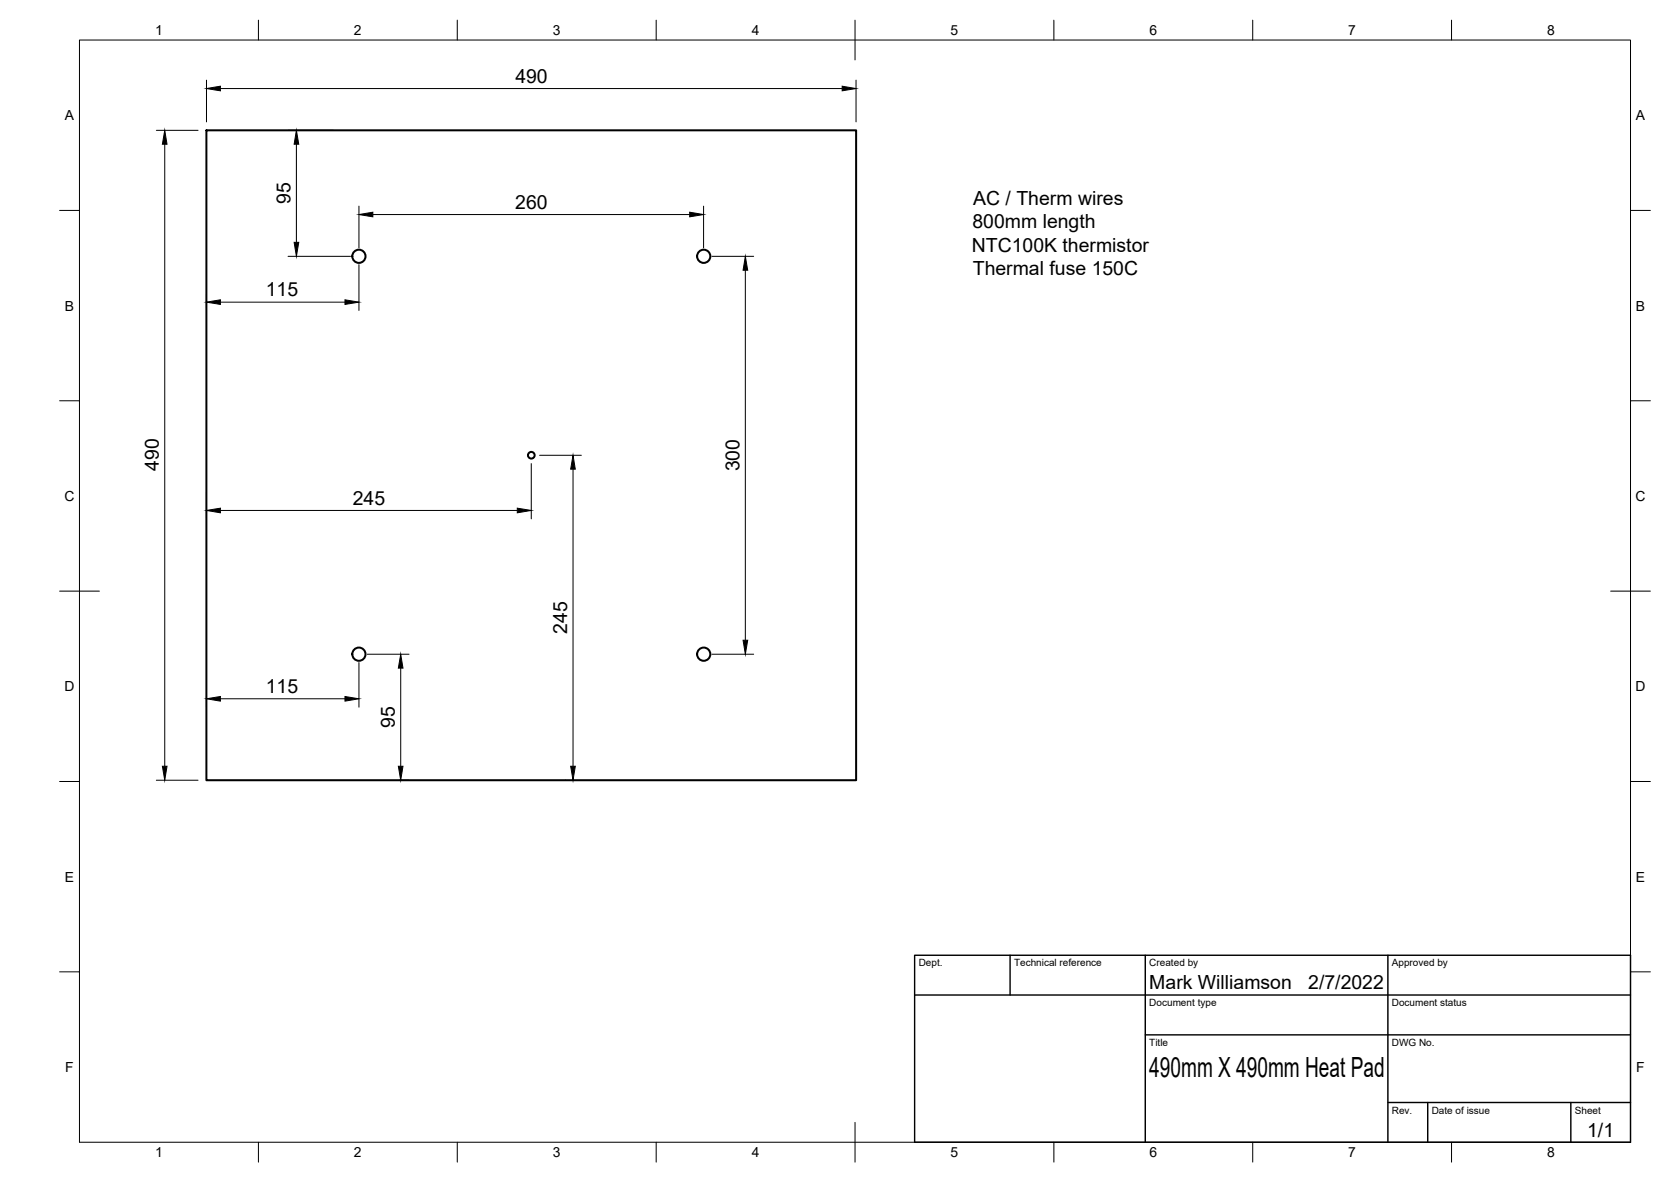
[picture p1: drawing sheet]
<svg xmlns="http://www.w3.org/2000/svg" width="420mm" height="297mm" viewBox="0 0 420 297" stroke-linecap="round" stroke-linejoin="round" font-family="sans-serif">
<!-- layer: Visible -->
<g fill="none" stroke="#000" stroke-width=".51">
<path d="M51.9 32.8h163.4v163.3h-163.4z"/>
<circle cx="90.2" cy="64.4" r="1.66"/>
<circle cx="176.9" cy="64.4" r="1.66"/>
<circle cx="133.6" cy="114.4" r=".84"/>
<circle cx="90.2" cy="164.4" r="1.66"/>
<circle cx="176.9" cy="164.4" r="1.66"/>
</g>
<!-- layer: Border -->
<g fill="none" stroke="#000" stroke-width=".25">
<path d="M20 10.1h390v276.9h-390zM65 5.1v5M115 5.1v5M165 5.1v5M215 5.1v10M265 5.1v5M315 5.1v5M365 5.1v5M15 52.9h5M410 52.9h5M15 100.7h5M410 100.7h5"/>
<path d="M15 148.6h10M405 148.6h10M15 196.4h5M410 196.4h5M15 244.2h5M410 244.2h5M65 287v5M115 287v5M165 287v5M215 282.1v9.9M265 287v5M315 287v5"/>
<path d="M365 287v5"/>
</g>
<!-- layer: TitleBlock -->
<path d="M230 240.1h180v46.9h-180zM230 250h180M254 240.1v9.9M288 240.1v46.9M349 240.1v46.9M288 260.1h122M349 277.1h61M359 277.1v9.9M395 277.1v9.9" fill="none" stroke="#000" stroke-width=".36"/>
<!-- layer: FD_Dimensions -->
<g fill="none" stroke="#000" stroke-width=".25">
<path d="M39.3 32.8h10.5M41.4 36.2v156.4M51.9 20.1v10.5M55.4 22.3h156.4M72.4 32.8h11.5M74.5 36.2v24.7M215.2 20.1v10.5M90.3 51.8v10.5M93.7 53.9h79.7M176.9 51.8v10.5M51.9 73.8v3.8M55.4 75.9h31.3"/>
<path d="M72.4 64.4h15.7M90.3 66.5v11.5M179 64.4h10.5M187.4 67.9v93M133.6 116.5v13.9M135.7 114.4h10.5M144.1 117.9v74.7M51.9 123.6v6.8M55.4 128.3h74.7M51.9 174.8v2.9M55.4 175.6h31.3M90.3 166.5v11.2"/>
<path d="M92.4 164.4h10.4M100.8 167.9v24.7M179 164.4h10.5M39.3 196.1h10.5M100.4 196.1h2.4M142 196.1h.1"/>
</g>
<g fill="#000" stroke="#000" stroke-width=".25">
<path d="M41.4 32.8l.6 3.4h-1.2zM51.9 22.3l3.5-.6v1.1zM74.5 32.8l.6 3.4h-1.1zM211.8 21.7l3.4 .6-3.4 .5zM90.3 53.9l3.4-.6v1.2zM173.4 53.3l3.5 .6-3.5 .6zM51.9 75.9l3.5-.6v1.2zM74 60.9h1.1l-.6 3.5zM86.7 75.3l3.6 .6-3.6 .6zM187.4 64.4l.6 3.5h-1.2zM144.1 114.4l.6 3.5h-1.2zM51.9 128.3l3.5-.6v1.2z"/>
<path d="M130.1 127.7l3.5 .6-3.5 .6zM51.9 175.6l3.5-.6v1.2zM86.7 175l3.6 .6-3.6 .6zM100.8 164.4l.5 3.5h-1.1zM186.8 160.9h1.2l-.6 3.5zM40.8 192.6h1.2l-.6 3.5zM100.2 192.6h1.1l-.5 3.5zM143.5 192.6h1.2l-.6 3.5z"/>
</g>
<text font-size="7" x="289" y="270.6">490mm X 490mm Heat Pad</text>
<g font-size="4.9">
<text x="129.6" y="20.8">490</text>
<text x="73.1" y="51.3" transform="rotate(-90 73.1 51.3)">95</text>
<text x="129.5" y="52.5">260</text>
<text x="244.7" y="51.5">AC / Therm wires</text>
<text x="244.5" y="57.4">800mm length</text>
<text x="244.3" y="63.3">NTC100K thermistor</text>
<text x="244.6" y="69.2">Thermal fuse 150C</text>
<text x="66.8" y="74.5">115</text>
<text x="40" y="118.4" transform="rotate(-90 40 118.4)">490</text>
<text x="185.9" y="118.5" transform="rotate(-90 185.9 118.5)">300</text>
<text x="88.7" y="126.8">245</text>
<text x="142.6" y="159.3" transform="rotate(-90 142.6 159.3)">245</text>
<text x="66.8" y="174.2">115</text>
<text x="99.3" y="183" transform="rotate(-90 99.3 183)">95</text>
<text x="289" y="248.5">Mark Williamson</text>
<text x="329" y="248.5">2/7/2022</text>
<text x="399.1" y="285.7">1/1</text>
</g>
<g font-size="3.5">
<text x="39" y="8.8">1</text>
<text x="89" y="8.8">2</text>
<text x="139" y="8.8">3</text>
<text x="189" y="8.8">4</text>
<text x="239" y="8.8">5</text>
<text x="289" y="8.8">6</text>
<text x="339" y="8.8">7</text>
<text x="389" y="8.8">8</text>
<text x="16.3" y="30.2">A</text>
<text x="411.3" y="30.2">A</text>
<text x="16.3" y="78">B</text>
<text x="411.3" y="78">B</text>
<text x="16.2" y="125.9">C</text>
<text x="411.2" y="125.9">C</text>
<text x="16.2" y="173.7">D</text>
<text x="411.2" y="173.7">D</text>
<text x="16.3" y="221.6">E</text>
<text x="411.3" y="221.6">E</text>
<text x="16.4" y="269.4">F</text>
<text x="411.4" y="269.4">F</text>
<text x="39" y="290.8">1</text>
<text x="89" y="290.8">2</text>
<text x="139" y="290.8">3</text>
<text x="189" y="290.8">4</text>
<text x="239" y="290.8">5</text>
<text x="289" y="290.8">6</text>
<text x="339" y="290.8">7</text>
<text x="389" y="290.8">8</text>
</g>
<g font-size="2.5">
<text x="231" y="242.9">Dept.</text>
<text x="255" y="242.9">Technical reference</text>
<text x="289" y="242.9">Created by</text>
<text x="350" y="242.9">Approved by</text>
<text x="289" y="252.8">Document type</text>
<text x="350" y="252.8">Document status</text>
<text x="289" y="262.9">Title</text>
<text x="350" y="262.9">DWG No.</text>
<text x="350" y="279.9">Rev.</text>
<text x="360" y="279.9">Date of issue</text>
<text x="396" y="279.9">Sheet</text>
</g>
</svg>
